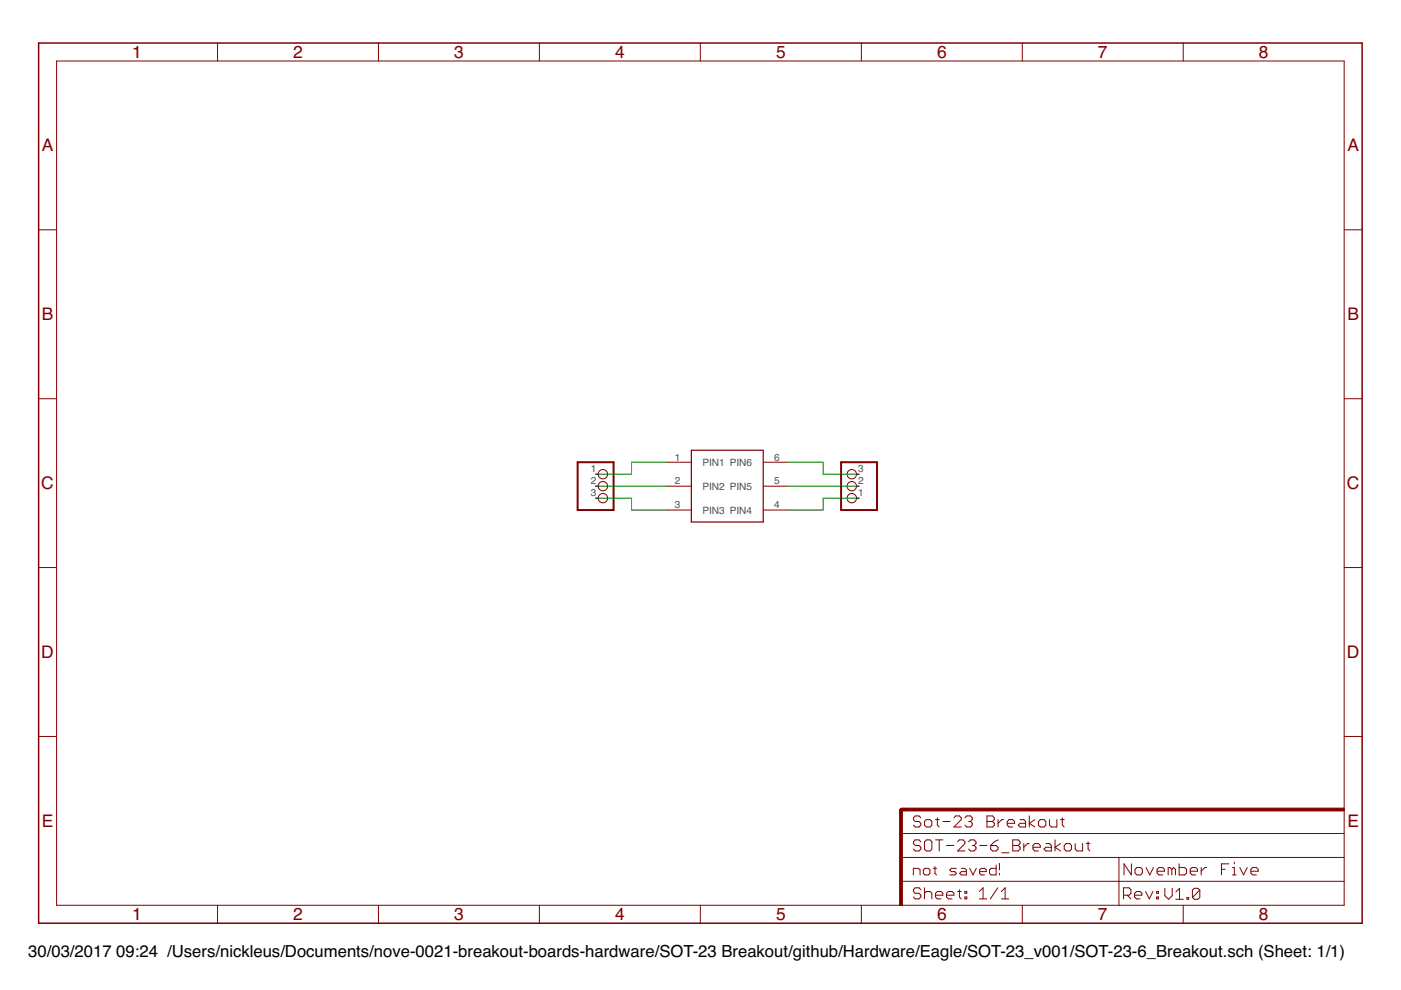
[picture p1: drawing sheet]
<svg xmlns="http://www.w3.org/2000/svg" width="297mm" height="210mm" viewBox="0 0 297 210" stroke-linecap="round" stroke-linejoin="round" font-family="sans-serif">
<path d="M146.6 95.5h15.2v15.2h-15.2z" fill="none" stroke="#800000" stroke-width=".25"/>
<g fill="none" stroke="#800000" stroke-width=".21">
<path d="M12 12.9h273v179h-273zM46.1 9.1v3.8M80.2 9.1v3.8M114.4 9.1v3.8M148.5 9.1v3.8M182.6 9.1v3.8M216.7 9.1v3.8M250.9 9.1v3.8M8.2 48.7h3.8M285 48.7h3.8M8.2 84.5h3.8M141.5 98h5.1"/>
<path d="M161.8 98h5.1M285 84.5h3.8M126.3 103.1h.5M126.3 100.5h.5M126.3 105.6h.5M141.5 103.1h5.1M141.5 108.1h5.1M161.8 103.1h5.1M161.8 108.1h5.1M181.6 103.1h.5M181.6 100.5h.5M181.6 105.6h.5"/>
<path d="M8.2 120.3h3.8M285 120.3h3.8M8.2 156.1h3.8M285 156.1h3.8M191 176.7h94M195.2 178.5l-.4-.4h-.7l-.4 .4v.4l.4 .4h.7l.4 .3v.4l-.4 .4h-.7l-.4-.4M195.2 173.4l-.4-.4h-.7l-.4 .4v.4l.4 .4h.7l.4 .4v.3l-.4 .4h-.7l-.4-.4M196.4 178.1h.8l.4 .4v1.5l-.4 .4h-.8l-.4-.4v-1.5zM196.4 173.8h.8l.4 .4v.7l-.4 .4h-.8l-.4-.4v-.7zM198.4 178.1h1.5M198.4 173.8h.7M198.7 173.4v1.5l.4 .4"/>
<path d="M199.1 178.1v2.3M199.9 174.2h1.6M200.7 179.3h1.5M202.2 173.4l.4-.4h.8l.4 .4v.4l-1.6 1.5h1.6M203 178.5l.4-.4h.8l.4 .4v.4l-1.6 1.5h1.6M204.6 173.4l.4-.4h.8l.3 .4v.4l-.3 .4M205.4 178.5l.4-.4h.7l.4 .4v.4l-.4 .4M205.4 174.2h.4M205.8 174.2l.3 .4v.3l-.3 .4h-.8l-.4-.4M206.1 179.3h.4M206.5 179.3l.4 .3v.4l-.4 .4h-.7l-.4-.4M207.7 179.3h1.6"/>
<path d="M209.3 173h1.1l.4 .4v.4l-.4 .4 .4 .4v.3l-.4 .4h-1.1zM209.3 174.2h1.1M210 179.3h1.2l.4 .3v.4l-.4 .4h-.8l-.4-.4zM211.6 178.1l-.8 .4-.8 .8M211.6 173.8v1.5M212.8 173.8h-.4l-.8 .8M213.6 174.6h1.5v-.4l-.4-.4h-.8l-.3 .4v.7l.3 .4h.8M214.7 178.1h1.2l.4 .4v.4l-.4 .4 .4 .3v.4l-.4 .4h-1.2zM214.7 179.3h1.2M216.3 173.8h.8l.3 .4v1.1h-1.1l-.4-.4 .4-.3h1.1M217.1 178.9v1.5M218.2 178.9h-.4l-.7 .7"/>
<path d="M218.2 173v2.3M219 179.6h1.6v-.3l-.4-.4h-.8l-.4 .4v.7l.4 .4h.8M219.4 173.8l-1.2 .8 1.2 .7M220.6 173.8h.7l.4 .4v.7l-.4 .4h-.7l-.4-.4v-.7zM221.7 178.9h.8l.4 .4v1.1h-1.2l-.4-.4 .4-.4h1.2M222.5 173.8v1.1l.4 .4h1.2v-1.5M223.7 178.1v2.3M224.9 178.9l-1.2 .7 1.2 .8M224.9 173.8h.7M225.2 173.4v1.5l.4 .4M226 178.9h.8l.4 .4v.7l-.4 .4h-.8l-.4-.4v-.7zM228 178.9v1.1l.4 .4h1.1v-1.5"/>
<path d="M230.3 178.9h.8M230.7 178.5v1.5l.4 .4M46.1 191.9v3.8M80.2 191.9v3.8M114.4 191.9v3.8M148.5 191.9v3.8M182.6 191.9v3.8M191 186.9h94M191 181.8h94M193.7 185.5v-1.4h1l.4 .3v1.1M195.2 188.6l-.4-.4h-.7l-.4 .4v.4l.4 .4h.7l.4 .4v.4l-.4 .4h-.7l-.4-.4M196 188.2v2.4"/>
<path d="M196 189.4l.4-.4h.8l.4 .4v1.2M196.1 184.1h.7l.4 .3v.8l-.4 .3h-.7l-.3-.3v-.8zM197.9 184.1h.7M198.2 183.7v1.5l.4 .3M198.4 189.8h1.5v-.4l-.4-.4h-.8l-.3 .4v.8l.3 .4h.8M200.7 189.8h1.5v-.4l-.3-.4h-.8l-.4 .4v.8l.4 .4h.8M202.8 184.1h-1.1l-.3 .3 .3 .4h.7l.4 .4-.4 .3h-1M203 189h.8M203.4 188.6v1.6l.4 .4M203.8 184.1h.7l.4 .3v1.1h-1.1l-.3-.3 .3-.4h1.1M204.6 189h.4v.4h-.4zM204.6 190.2h.4v.4h-.4z"/>
<path d="M205.6 184.1l.7 1.4 .7-1.4M207.6 189l.8-.8v2.4M207.6 190.6h1.6M207.7 184.8h1.4v-.4l-.4-.3h-.7l-.3 .3v.8l.3 .3h.7M211.2 183.4v2.1h-1.1l-.3-.3v-.8l.3-.3h1.1M211.5 188.2l-1.5 2.4M211.9 183v1.4M211.9 185.2v.3M212.3 190.6h1.6M212.3 189l.8-.8v2.4M212.4 180.8h1.5M216.7 191.9v3.8"/>
<path d="M237.2 181.8v10.2M238.2 189.8h1.2l.4-.4v-.8l-.4-.4h-1.2v2.4M239 189.8l.8 .8M239.9 183.2v2.3l-1.6-2.3v2.3M240.6 189.8h1.5v-.4l-.4-.4h-.8l-.3 .4v.8l.3 .4h.8M240.6 184.3l.4-.4h.8l.4 .4v.8l-.4 .4h-.8l-.4-.4zM242.9 189l.8 1.6 .8-1.6M243 183.9l.8 1.6 .8-1.6M245.2 190.2h.4v.4h-.4zM245.2 189h.4v.4h-.4zM245.3 184.7h1.6v-.4l-.4-.4h-.8l-.4 .4v.8l.4 .4h.8M247 188.3v1.6l.8 .8 .7-.8v-1.6"/>
<path d="M248.5 184.3l-.4-.4h-.4v1.6M248.5 184.3v1.2M248.5 184.3l.3-.4 .4 .4v1.2M249.3 189.1l.8-.8v2.4M249.3 190.7h1.6M250 183.2v2.3h1.2l.4-.4v-.8l-.4-.4h-1.2M250.9 191.9v3.8M251.7 190.3h.3v.4h-.3zM252.3 184.7h1.6v-.4l-.4-.4h-.8l-.4 .4v.8l.4 .4h.8M254.4 188.7v1.6l-.4 .4h-.8l-.4-.4M254.4 188.7l-.4-.4h-.8l-.4 .4v1.6M254.4 188.7l-1.6 1.6"/>
<path d="M254.7 183.9v1.6M255.8 183.9h-.3l-.8 .8M259 184.3h.8M260.5 183.2h-1.5v2.3M261.3 185.5h.8M261.3 183.9h.4v1.6M261.7 182.8v.4M262.9 183.9l.8 1.6 .7-1.6M265.2 184.7h1.6v-.4l-.4-.4h-.8l-.4 .4v.8l.4 .4h.8"/>
<circle cx="127.8" cy="103.1" r=".99"/>
<circle cx="127.8" cy="105.6" r=".99"/>
<circle cx="127.8" cy="100.5" r=".99"/>
<circle cx="180.6" cy="103.1" r=".99"/>
<circle cx="180.6" cy="105.6" r=".99"/>
<circle cx="180.6" cy="100.5" r=".99"/>
</g>
<path d="M122.5 98h7.6v10.1h-7.6zM178.3 98h7.6v10.1h-7.6z" fill="none" stroke="#800000" stroke-width=".42"/>
<g fill="#800000" stroke="#800000" stroke-width=".21">
<path d="M190.7 171.6h.6v20.4h-.6z"/>
<path d="M191 171.3h94v.6h-94z"/>
</g>
<path d="M192.3 171.6h-1.3v1.3" fill="none" stroke="#800000" stroke-width=".61"/>
<path d="M8.2 9.1h280.6v186.6h-280.6z" fill="none" stroke="#800000" stroke-width=".32"/>
<path d="M141.5 98h-7.6v2.5h-7.6M166.9 98h7.6v2.5h7.6M126.3 105.6h7.6v2.5h7.6M126.3 103.1h15.2M166.9 103.1h15.2M182.1 105.6h-7.6v2.5h-7.6" fill="none" stroke="#008000" stroke-width=".21"/>
<g font-size="3.7" fill="#800000">
<text x="28" y="12.3">1</text>
<text x="62.2" y="12.3">2</text>
<text x="96.3" y="12.3">3</text>
<text x="130.4" y="12.3">4</text>
<text x="164.5" y="12.3">5</text>
<text x="198.7" y="12.3">6</text>
<text x="232.8" y="12.3">7</text>
<text x="266.9" y="12.3">8</text>
<text x="8.9" y="32.1">A</text>
<text x="285.7" y="32.1">A</text>
<text x="8.9" y="67.9">B</text>
<text x="285.7" y="67.9">B</text>
<text x="8.8" y="103.7">C</text>
<text x="285.6" y="103.7">C</text>
<text x="8.8" y="139.5">D</text>
<text x="285.6" y="139.5">D</text>
<text x="8.9" y="175.3">E</text>
<text x="285.7" y="175.3">E</text>
<text x="28" y="195.1">1</text>
<text x="62.2" y="195.1">2</text>
<text x="96.3" y="195.1">3</text>
<text x="130.4" y="195.1">4</text>
<text x="164.5" y="195.1">5</text>
<text x="198.7" y="195.1">6</text>
<text x="232.8" y="195.1">7</text>
<text x="266.9" y="195.1">8</text>
</g>
<g font-size="3.5">
<text x="6" y="202.9">30/03/2017</text>
<text x="24.7" y="202.9">09:24 /Users/nickleus/Documents/nove-0021-breakout-boards-hardware/SOT-23 Breakout/github/Hardware/Eagle/SOT-23_v001/SOT-23-6_Breakout.sch (Sheet: 1/1)</text>
</g>
<g font-size="2.1" fill="#505050">
<text x="125.3" y="100.2">1</text>
<text x="143.1" y="97.6">1</text>
<text x="148.9" y="98.8">PIN1 PIN6</text>
<text x="164.2" y="97.6">6</text>
<text x="181.9" y="100.2">3</text>
<text x="125.3" y="102.7">2</text>
<text x="125.3" y="105.3">3</text>
<text x="143.1" y="102.7">2</text>
<text x="143.1" y="107.8">3</text>
<text x="148.9" y="103.8">PIN2 PIN5</text>
<text x="164.2" y="102.7">5</text>
<text x="164.2" y="107.8">4</text>
<text x="181.9" y="105.3">1</text>
<text x="181.9" y="102.7">2</text>
<text x="148.9" y="108.9">PIN3 PIN4</text>
</g>
</svg>
